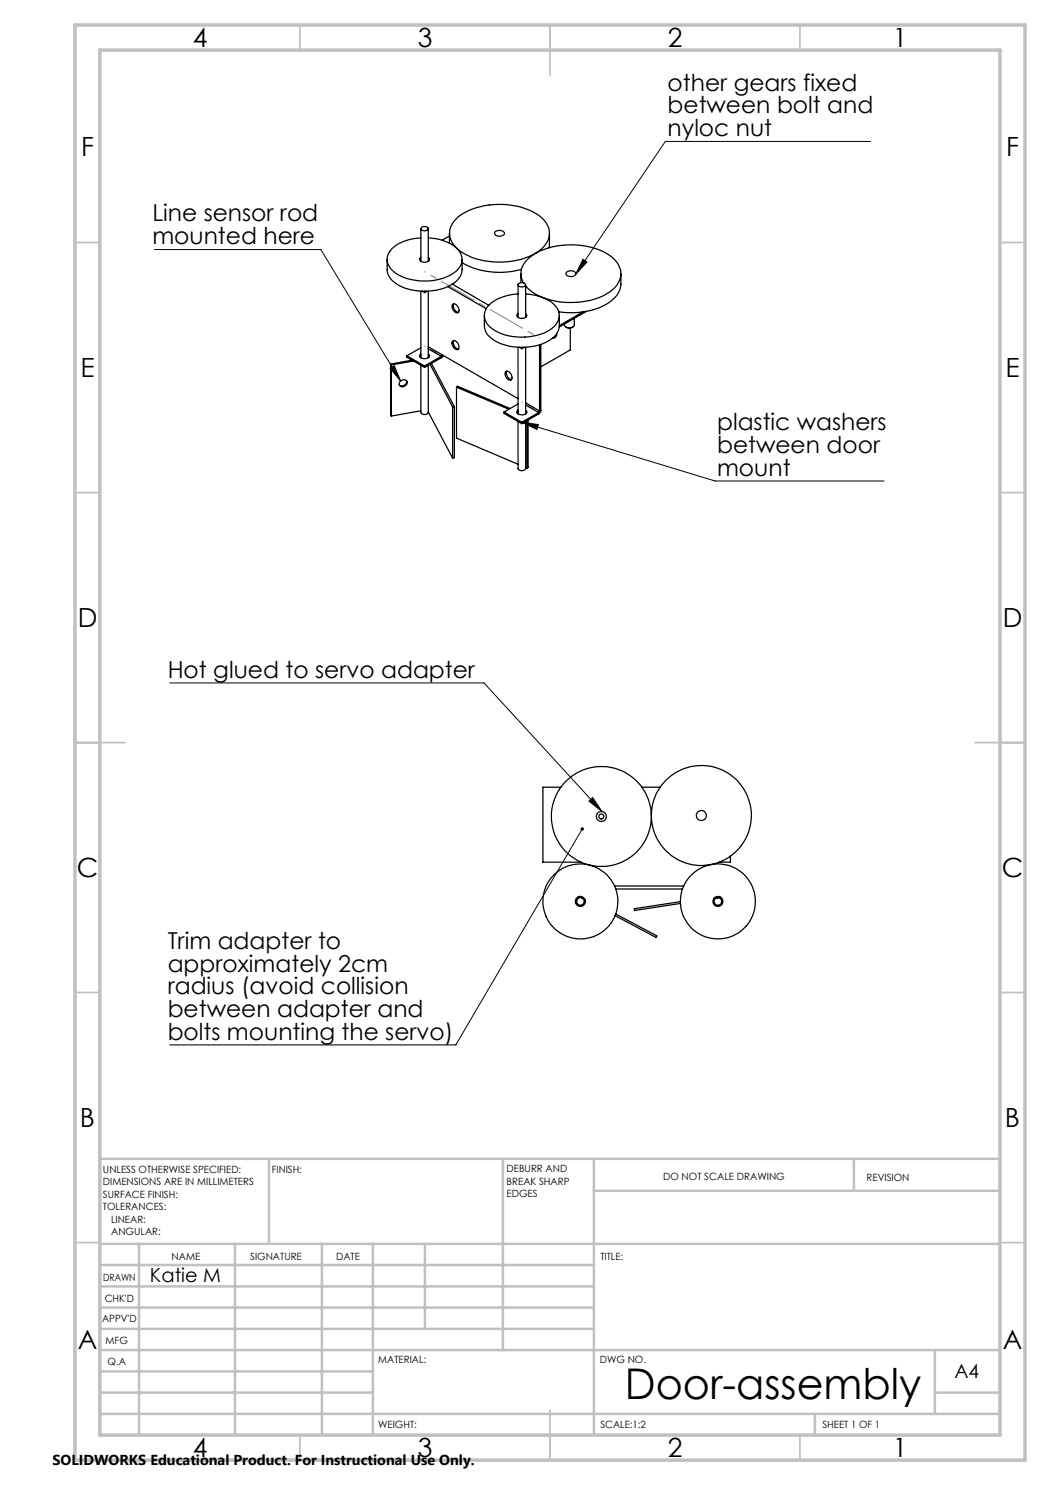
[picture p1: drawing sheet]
<svg xmlns="http://www.w3.org/2000/svg" width="210mm" height="297mm" viewBox="0 0 210 297" stroke-linecap="round" stroke-linejoin="round" font-family="sans-serif">
<path d="M174.1 28.3h-41l-18 26.6M30.9 49.9h33.3l15.9 26.3M116.6 51.9l.8 .5-2.3 2.5zM78 73.7l.8-.6 1.3 3.1zM104.4 84.5l3.3 .4-.3 1zM104.4 84.5l38.6 11.7h33.8M33.9 136.6h62.9l23.6 25.7M116.5 165.8l-25.3 43.2h-57.3M117.8 160.2l.7-.7 1.9 2.8z" fill="none" stroke="#000" stroke-width=".2"/>
<g fill="none" stroke="#c0c0c0" stroke-width=".35">
<path d="M60 5v5M110 5v10M160 5v5M15 48.5h5M200 48.5h5M15 98.5h5M200 98.5h5M15 148.5h10M195 148.5h10M15 198.5h5M200 198.5h5M15 248.5h5"/>
<path d="M200 248.5h5M60 287v5M110 282v10M160 287v5"/>
</g>
<g fill="none" stroke="#c0c0c0" stroke-width=".5">
<path d="M53.8 231.8v17M100.6 231.8v38.2M118.8 231.8v55.2M118.8 238.2h81.2M170.8 231.8v6.4M200 231.8h-180v55.2M20 248.8h180M20 257.3h98.8M20 253h98.8M27.8 248.8v38.2M47 248.8v38.2M64.4 248.8v38.2"/>
<path d="M74.6 248.8v38.2M85 248.8v17M20 265.8h98.8M20 261.5h98.8M20 278.5h54.6M20 274.3h54.6M20 270h180M187 278.5h13M187 270v12.8M20 282.8h180M163 282.8v4.2"/>
</g>
<path d="M15 5h190v287h-190zM20 10h180v277h-180z" fill="none" stroke="#c0c0c0" stroke-width=".7"/>
<path d="M104.4 65.6l-15.9-9.2" fill="none" stroke="#808080" stroke-width=".2" stroke-dasharray="15.2 1.3 1.3 1.3" stroke-dashoffset="8"/>
<path d="M88.5 56.4l-3.6-2.1M84.9 69.2l3.6 2M107.9 67.6l-3.5-2M104.4 80.4l3.5 2" fill="none" stroke="#808080" stroke-width=".2" stroke-dasharray="15.2 1.3 1.3 1.3" stroke-dashoffset="15.1"/>
<g fill="#000">
<path d="M116.6 51.9l.8 .5-2.3 2.5zM104.4 84.5l3.3 .4-.3 1zM78 73.7l.8-.6 1.3 3.1z"/>
<path d="M117.8 160.2l.7-.7 1.9 2.8zM116.2 165.6a.33 .33 0 0 0 .1 .5 .33 .33 0 0 0 .4-.1 .33 .33 0 0 0-.1-.5l-.1 .3 .1-.3-.1-.1z"/>
</g>
<g fill="none" stroke="#000" stroke-width=".25">
<path d="M77.4 51.9v2a4 4 0 0 0 3 3.5 11.3 11.3 0 0 0 10.7-1 3.4 3.4 0 0 0 1.3-2.5v-2M84.2 47.6a8.3 8.3 0 0 0-6.2 2.7 2.99 2.99 0 0 0 1.2 4.4 11.4 11.4 0 0 0 11.9-.4 3.1 3.1 0 0 0-.5-5.2 9.6 9.6 0 0 0-4.9-1.5M84.2 51.5h-.1a.48 .48 0 0 0-.1 .6 .48 .48 0 0 0 .5 .3 .87 .87 0 0 0 1.4-.7l-.2-.2M84.2 45.7v6.5M84.2 58.2v13.3M84.2 45.6a.89 .89 0 0 1 1.5 .2 .84 .84 0 0 1-1.5-.1zM84.5 58.2l.4 .3M84.9 58.2v.3M85.4 58.2l-.5 .3M85.7 45.7v6.5M85.7 58.2v13.3M89.6 57.3l7.6 4.4"/>
<path d="M89.9 46.7v1.9M89.9 47.2l-1.5 .8M90.5 56.8l7.3 4.3M91.2 43.8a13.3 13.3 0 0 1 10.4-2.8 10.8 10.8 0 0 1 7.6 3.6 3.8 3.8 0 0 1-.9 5.2 15 15 0 0 1-14 1.7 6.7 6.7 0 0 1-4.3-4.1 3.7 3.7 0 0 1 1.2-3.6zM92.4 52.5a15.7 15.7 0 0 0 11.9 1.4M99 46.4a1.24 1.24 0 0 1 1.9 .3 1.19 1.19 0 0 1-2 0zM103.6 58.8a8.1 8.1 0 0 0-6.4 3 3.2 3.2 0 0 0 1.8 4.3 11.4 11.4 0 0 0 11.4-.5 2.95 2.95 0 0 0 .3-4.8 9.3 9.3 0 0 0-5.6-2M103.6 57v6.5M103.7 56.8a.88 .88 0 0 1 1.4 .2 .85 .85 0 0 1-1.5-.1zM104.2 54.7v1.8M104.7 56.6a3.9 3.9 0 0 1 1.5-5.3 14.9 14.9 0 0 1 16.1 .1 3.9 3.9 0 0 1 .1 6.6 14.1 14.1 0 0 1-10.6 2.4 10.2 10.2 0 0 1-6.7-3.2M105.1 57v6.5"/>
<path d="M109.9 46.7l-.1 2.9M113.2 54.5a1.24 1.24 0 0 1 2 .2 1.12 1.12 0 0 1-1 .6 1.12 1.12 0 0 1-1-.6zM124.2 54.7a7.2 7.2 0 0 1-.3 3.3 7.9 7.9 0 0 1-5.7 4.1l-2.7 .4h-1.9l-1.8-.1M78.1 72.8l.1 .2M78.1 72.8v10.2l.1 .2M78.2 73v10.2M80.1 76.2a.71 .71 0 0 1 1-.2 .71 .71 0 0 1 .2 1 .76 .76 0 0 1-.9 .4 .76 .76 0 0 1-.6-.7zM81.3 76.2a.9 .9 0 0 1-.5 .9 .9 .9 0 0 1-1-.2M81.4 71.2l3.5 2M81.4 71.2v.3l3.5 2M82.4 72l-4.3 .8M82.7 72.2l-4.5 .8"/>
<path d="M84.2 70.8l-.1 .1a.52 .52 0 0 0-.1 .6 .52 .52 0 0 0 .6 .2h.6a.53 .53 0 0 0 .6-.2 .53 .53 0 0 0-.1-.7M84.2 71.1l-.2 .2M84.2 73.1v9.4a.85 .85 0 0 0 1.5 0v-9.4M84.2 69.6l-2.8 1.6M84.9 73.2v.3M85.7 71.1l.2 .2M85.7 69.4l2.7 1.6M85.7 69.8l2.6 1.5M86 72.8l4.5 8.6M86.3 72.7l4.6 8.6M88.3 71.3l-3.4 1.9M88.3 71.3v.2"/>
<path d="M88.3 71.5l-3.4 2M88.4 71l-.1 .3M88.4 71l15.2 8.7M88.7 71.1l-.4 .4M90.5 61l.1-.2a1.2 1.2 0 0 1 1.1 1.7 1.07 1.07 0 0 1-1.3-1.3zM90.5 68.2a1.07 1.07 0 0 1 1.1 .5 1.07 1.07 0 0 1 0 1.2 1.18 1.18 0 0 1-1.1-1.7zM90.7 60.8a1.29 1.29 0 0 0 1 1.6M90.7 68.1a1.33 1.33 0 0 0 1 1.7M91.3 77.4l10.4 4.4M91.3 77.4v10.2l12.3 5.2M91.3 77.4l.2-.1 10.5 4.4M96.9 63.1v2.1a3.5 3.5 0 0 0 2.1 3 11.4 11.4 0 0 0 11.4-.5 3.4 3.4 0 0 0 1.5-2.5v-2.1"/>
<path d="M101.2 74.3a1.11 1.11 0 0 1 1 .6 1.11 1.11 0 0 1 0 1.2 1.2 1.2 0 0 1-1-1.8zM101.4 74.2a1.32 1.32 0 0 0 .9 1.7M103.6 62.7a.47 .47 0 0 0-.2 .6 .47 .47 0 0 0 .5 .3h1.1a.45 .45 0 0 0 .4-.4 .45 .45 0 0 0-.3-.5M103.6 69.5v13.3M103.9 69.5l.5 .2M104.4 69.5v.2M104.8 69.5l-.4 .2M105.1 69.5v13.3M107.9 69v13.2M108.2 68.9v13.2M111 67.4l-.5 .3M111.3 66.7a.74 .74 0 0 1-.7 .9"/>
<path d="M113.2 65.4l.6 .2 .8-.2M114.1 65.6v4.4l-5.9 3.4M114.9 63.7v1.3a1.1 1.1 0 0 1-1.1 .6 1.1 1.1 0 0 1-.9-.8M116.6 62.4l-4.7 2.7M117.3 62.3l-5.4 3.1M84.2 82.2l-6 1M85.7 82.4l4.8 9.2M90.5 81.4v10.2M90.9 81.3l-.4 .1M90.9 81.3v10.2l-.4 .1M100.8 82.4l3.6 2.1M100.8 82.4v.3l3.6 2"/>
<path d="M103.5 82.4h.1M103.6 82l-.1 .1a.54 .54 0 0 0 0 .6 .54 .54 0 0 0 .5 .2l.6 .1 .5-.2a.4 .4 0 0 0 .3-.4 .4 .4 0 0 0-.3-.4M103.6 82.3l-.2 .2 .2 .2M103.6 84.3v9.4a.86 .86 0 0 0 1.5 0v-9.4M103.6 80.8l-2.8 1.6M104.4 84.5v.2M105.1 82.3l.2 .2M105.1 93.5l.3 .1M105.1 80.6l2.8 1.6M105.1 81l2.6 1.5M105.4 84.1v9.5M105.6 84v9.4l-.2 .2"/>
<path d="M107.7 82.8l-3.3 1.9M107.7 82.5l-3.3 2M107.7 82.5v.3M107.9 82.2l-.2 .3M108.2 82.1l-.5 .7M108.2 82.1l-.3 .1M112.2 157.4h-3.6v15h7.6M128.4 157.4h3.6M115.5 179.5h.1M115.6 179.5l-.5 1M116 179.4l-.4 .1M116 179.4l1 .5"/>
<path d="M116 179.3v.1M118.6 173.1v.1M122.9 177.2h13.8M123.2 177.8h13.3M141.1 173.1v.1M144.1 179.5l-1.3 .1M146.1 171.2v1.2h-2.2M123.2 182.8l8.2 4.4-.2 .3-8.2-4.4M136.1 180.3l-9.2 1.4v.4l9.2-1.4"/>
<circle cx="120.3" cy="163.3" r="10"/>
<circle cx="120.3" cy="163.3" r=".49"/>
<circle cx="120.3" cy="163.3" r="1.01"/>
<circle cx="140.3" cy="163.1" r="10"/>
<circle cx="140.3" cy="163.1" r="1.01"/>
<circle cx="116.1" cy="180.3" r=".76"/>
<circle cx="116.1" cy="180.3" r="1"/>
<circle cx="116.1" cy="180.3" r="7.5"/>
<circle cx="143.6" cy="180.3" r=".75"/>
<circle cx="143.6" cy="180.3" r="7.5"/>
<circle cx="143.6" cy="180.3" r=".99"/>
</g>
<text font-size="8.5" x="125" y="279.7">Door-assembly</text>
<g font-size="5.3">
<text x="38.5" y="9.5">4</text>
<text x="83.5" y="9.5">3</text>
<text x="133.6" y="9.5">2</text>
<text x="178.6" y="9.5">1</text>
<text x="16.2" y="31.2">F</text>
<text x="201.2" y="31.2">F</text>
<text x="16.1" y="75.5">E</text>
<text x="201.1" y="75.5">E</text>
<text x="15.5" y="125.5">D</text>
<text x="200.5" y="125.5">D</text>
<text x="15.4" y="175.5">C</text>
<text x="200.4" y="175.5">C</text>
<text x="16" y="225.5">B</text>
<text x="201" y="225.5">B</text>
<text x="15.5" y="269.7">A</text>
<text x="200.5" y="269.7">A</text>
<text x="38.5" y="291.5">4</text>
<text x="83.5" y="291.5">3</text>
<text x="133.6" y="291.5">2</text>
<text x="178.6" y="291.5">1</text>
</g>
<g font-size="4.7">
<text x="133.5" y="18.2">other gears fixed</text>
<text x="133.5" y="22.7">between bolt and</text>
<text x="133.5" y="27.2">nyloc nut</text>
<text x="30.5" y="44.3">Line sensor rod</text>
<text x="30.5" y="48.8">mounted here</text>
<text x="143.4" y="86.1">plastic washers</text>
<text x="143.4" y="90.6">between door</text>
<text x="143.4" y="95.1">mount</text>
<text x="33.5" y="135.6">Hot glued to servo adapter</text>
<text x="33.5" y="189.8">Trim adapter to</text>
<text x="33.5" y="194.4">approximately 2cm</text>
<text x="33.5" y="198.9">radius (avoid collision</text>
<text x="33.5" y="203.4">between adapter and</text>
<text x="33.5" y="208">bolts mounting the servo)</text>
</g>
<g font-size="3.9">
<text x="30" y="256.4">Katie M</text>
<text x="190.9" y="275.5">A4</text>
</g>
<text font-size="2.9" x="10.5" y="292.9">SOLIDWORKS Educational Product. For Instructional Use Only.</text>
<g font-size="2">
<text x="20.6" y="234.6">UNLESS OTHERWISE SPECIFIED:</text>
<text x="20.6" y="237.1">DIMENSIONS ARE IN MILLIMETERS</text>
<text x="20.6" y="239.6">SURFACE FINISH:</text>
<text x="54.4" y="234.6">FINISH:</text>
<text x="101.3" y="234.5">DEBURR AND</text>
<text x="101.3" y="237">BREAK SHARP</text>
<text x="101.3" y="239.5">EDGES</text>
<text x="132.6" y="236">DO NOT SCALE DRAWING</text>
<text x="173.3" y="236.2">REVISION</text>
<text x="20.6" y="242.1">TOLERANCES:</text>
<text x="22.2" y="244.6">LINEAR:</text>
<text x="22.2" y="247.1">ANGULAR:</text>
<text x="34.3" y="252">NAME</text>
<text x="50" y="251.9">SIGNATURE</text>
<text x="67.2" y="251.9">DATE</text>
<text x="120.1" y="251.9">TITLE:</text>
<text x="20.6" y="256.1">DRAWN</text>
<text x="20.9" y="260.3">CHK'D</text>
<text x="20.4" y="264.4">APPV'D</text>
<text x="21.1" y="268.8">MFG</text>
<text x="21.5" y="273">Q.A</text>
<text x="75.6" y="272.5">MATERIAL:</text>
<text x="120" y="272.5">DWG NO.</text>
<text x="75.6" y="285.5">WEIGHT:</text>
<text x="120.1" y="285.6">SCALE:1:2</text>
<text x="164.5" y="285.6">SHEET 1 OF 1</text>
</g>
</svg>
